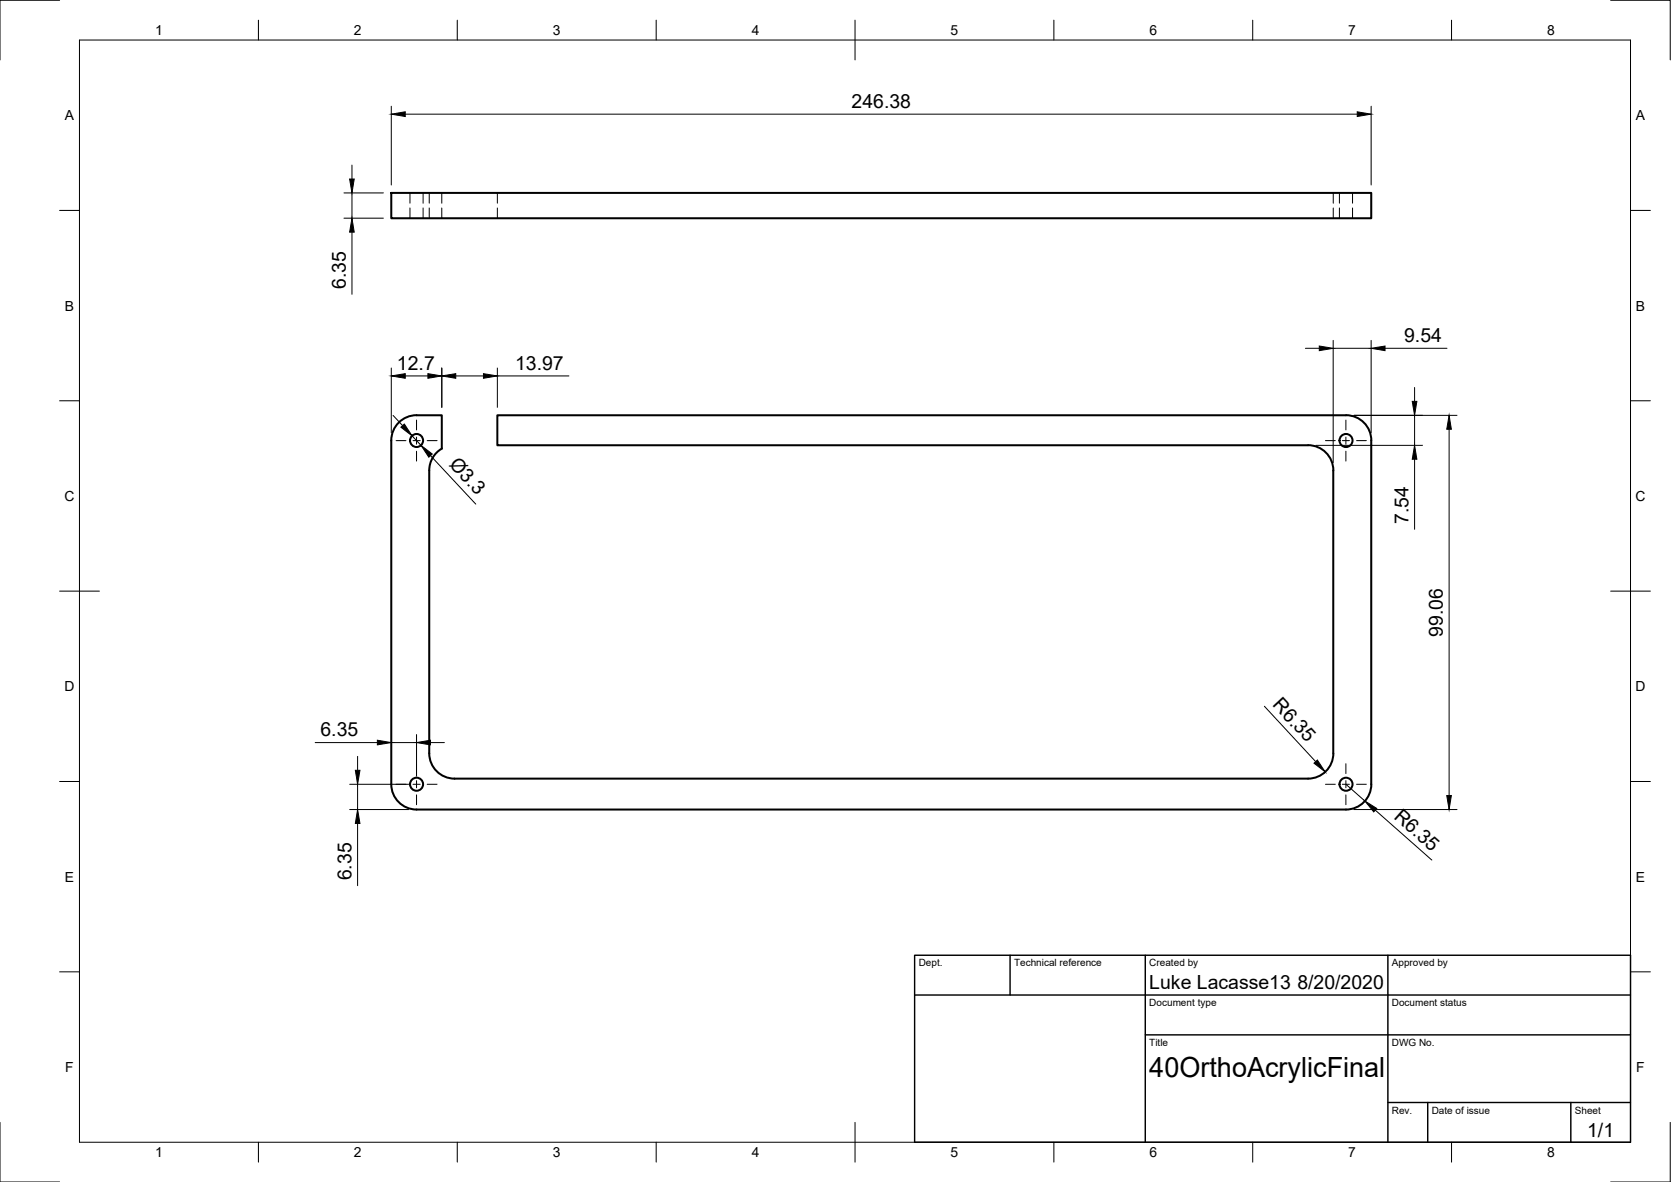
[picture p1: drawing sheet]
<svg xmlns="http://www.w3.org/2000/svg" width="420mm" height="297mm" viewBox="0 0 420 297" stroke-linecap="round" stroke-linejoin="round" font-family="sans-serif">
<!-- layer: Hidden -->
<g fill="none" stroke="#000" stroke-width=".25">
<path d="M103.1 48.5v2.6M103.1 52.3v2.5M106.4 48.5v2.6M106.4 52.3v2.5M107.9 48.5v2.6M107.9 52.3v2.5M111.1 48.5v2.6M111.1 52.3v2.5M125.1 48.5v2.6M125.1 52.3v2.5M335.2 48.5v2.6M335.2 52.3v2.5"/>
<path d="M336.8 48.5v2.6M336.8 52.3v2.5M340.1 48.5v2.6M340.1 52.3v2.5"/>
</g>
<!-- layer: Visible -->
<g fill="none" stroke="#000" stroke-width=".51">
<path d="M98.4 48.5h246.4v6.3h-246.4zM111.1 112.7a6.4 6.4 0 0 0-3.2 5.5v71.1a6.4 6.4 0 0 0 6.4 6.4h214.6a6.4 6.4 0 0 0 6.4-6.4l-.1-71.1a6.3 6.3 0 0 0-6.3-6.3h-203.8v-7.5h213.3a6.3 6.3 0 0 1 6.4 6.3v86.4a6.3 6.3 0 0 1-6.4 6.3h-233.7a6.4 6.4 0 0 1-6.3-6.3v-86.4a6.4 6.4 0 0 1 6.3-6.4l6.4 .1v8.4"/>
<circle cx="104.7" cy="110.7" r="1.64"/>
<circle cx="338.4" cy="110.7" r="1.64"/>
<circle cx="104.7" cy="197.1" r="1.64"/>
<circle cx="338.4" cy="197.1" r="1.64"/>
</g>
<!-- layer: Border -->
<g fill="none" stroke="#000" stroke-width=".25">
<path d="M15 .1h-15v15M20 10.1h390v276.9h-390zM65 5.1v5M115 5.1v5M165 5.1v5M215 5.1v10M265 5.1v5M315 5.1v5M365 5.1v5M405 .1h15v15M15 52.9h5M410 52.9h5"/>
<path d="M15 100.7h5M410 100.7h5M15 148.6h10M405 148.6h10M15 196.4h5M410 196.4h5M15 244.2h5M410 244.2h5M0 282.1v14.9h15M65 287v5M115 287v5M165 287v5"/>
<path d="M215 282.1v9.9M265 287v5M315 287v5M365 287v5M420 282.1v14.9h-15"/>
</g>
<!-- layer: TitleBlock -->
<path d="M230 240.1h180v46.9h-180zM230 250h180M254 240.1v9.9M288 240.1v46.9M349 240.1v46.9M288 260.1h122M349 277.1h61M359 277.1v9.9M395 277.1v9.9" fill="none" stroke="#000" stroke-width=".36"/>
<!-- layer: Dimensions -->
<g fill="none" stroke="#000" stroke-width=".25">
<path d="M98.4 26.7v19.8M101.9 28.7h239.4M344.8 26.7v19.8M86.5 48.5h9.9M86.5 54.8h9.9M88.5 41.5v3.5M88.5 48.5v6.3M88.5 58.3v15.7M98.4 92.5v16.2M101.9 94.5h5.7M111.1 92.5v9.9M114.6 94.5h7"/>
<path d="M125.1 92.5v9.9M125.1 94.5h17.9M328.2 87.5h3.5M335.2 85.5v30.8M335.2 87.5h9.6M344.8 85.5v23.2M348.3 87.5h15.5M355.7 97.4v3.5M98.8 104.4l2.4 2.6M103.6 109.5l2.3 2.4M108.2 114.5l11.4 12.2M330.9 111.9h26.8"/>
<path d="M340.4 104.4h26M355.7 104.4v7.5M355.7 115.4v17.6M364.4 107.9v92M317.9 177.5l12.9 13.9M79.2 186.6h15.7M87.9 197.1h14.8M89.9 190.1v3.5M89.9 197.1v6.3M98.4 186.6h6.3M104.7 184.6v10.5M108.2 186.6h3.5"/>
<path d="M338.4 197.1l4.8 4.2M87.9 203.4h14.8M89.9 206.9v15.7M340.4 203.4h26M345.8 203.6l14.2 12.5"/>
</g>
<g fill="#000" stroke="#000" stroke-width=".25">
<path d="M98.4 28.7l3.5-.6v1.2zM341.3 28.1l3.5 .6-3.5 .6zM87.9 45h1.2l-.6 3.5zM88.5 54.8l.6 3.5h-1.2zM98.4 94.5l3.5-.6v1.2zM107.6 93.9l3.5 .6-3.5 .6zM111.1 94.5l3.5-.6v1.2zM121.6 93.9l3.5 .6-3.5 .6zM331.7 87l3.5 .5-3.5 .6zM344.8 87.5l3.5-.5v1.1zM100.8 107.4l.9-.8 1.9 2.9zM105.9 111.9l2.8 2.2-.9 .8z"/>
<path d="M355.1 100.9h1.2l-.6 3.5zM355.7 111.9l.6 3.5h-1.2zM364.4 104.4l.5 3.5h-1.1zM89.3 193.6h1.2l-.6 3.5zM94.9 186l3.5 .6-3.5 .6zM104.7 186.6l3.5-.6v1.2zM330.4 191.8l.8-.8 2 3zM363.8 199.9h1.1l-.5 3.5zM89.9 203.4l.6 3.5h-1.2zM343.2 201.3l3 1.9-.8 .8z"/>
</g>
<!-- layer: Center Lines -->
<g fill="none" stroke="#000" stroke-width=".25">
<path d="M99.6 110.7h2.5M103.8 110.7h1.8M104.7 105.6v2.4M104.7 109.8v1.8M104.7 113.4v2.5M107.4 110.7h2.5M333.3 110.7h2.4M337.5 110.7h1.8M338.4 105.6v2.4M338.4 109.8v1.8M338.4 113.4v2.5M341.1 110.7h2.5"/>
<path d="M99.6 197.1h2.5M103.8 197.1h1.8M104.7 191.9v2.5M104.7 196.2v1.8M104.7 199.8v2.4M107.4 197.1h2.5M333.3 197.1h2.4M337.5 197.1h1.8M338.4 191.9v2.5M338.4 196.2v1.8M338.4 199.8v2.4M341.1 197.1h2.5"/>
</g>
<text font-size="7" x="289" y="270.6">40OrthoAcrylicFinal</text>
<g font-size="4.9">
<text x="214.1" y="27.1">246.38</text>
<text x="86.9" y="72.7" transform="rotate(-90 86.9 72.7)">6.35</text>
<text x="353.1" y="86">9.54</text>
<text x="99.8" y="93">12.7</text>
<text x="129.5" y="92.9">13.97</text>
<text x="112.7" y="116.9" transform="rotate(47 112.7 116.9)">Ø3.3</text>
<text x="354.1" y="131.7" transform="rotate(-90 354.1 131.7)">7.54</text>
<text x="362.8" y="160" transform="rotate(-90 362.8 160)">99.06</text>
<text x="319.8" y="177.2" transform="rotate(47 319.8 177.2)">R6.35</text>
<text x="80.6" y="185">6.35</text>
<text x="350.3" y="205.5" transform="rotate(41 350.3 205.5)">R6.35</text>
<text x="88.4" y="221.2" transform="rotate(-90 88.4 221.2)">6.35</text>
<text x="289" y="248.5">Luke Lacasse13</text>
<text x="326.2" y="248.5">8/20/2020</text>
<text x="399.1" y="285.7">1/1</text>
</g>
<g font-size="3.5">
<text x="39" y="8.8">1</text>
<text x="89" y="8.8">2</text>
<text x="139" y="8.8">3</text>
<text x="189" y="8.8">4</text>
<text x="239" y="8.8">5</text>
<text x="289" y="8.8">6</text>
<text x="339" y="8.8">7</text>
<text x="389" y="8.8">8</text>
<text x="16.3" y="30.2">A</text>
<text x="411.3" y="30.2">A</text>
<text x="16.3" y="78">B</text>
<text x="411.3" y="78">B</text>
<text x="16.2" y="125.9">C</text>
<text x="411.2" y="125.9">C</text>
<text x="16.2" y="173.7">D</text>
<text x="411.2" y="173.7">D</text>
<text x="16.3" y="221.6">E</text>
<text x="411.3" y="221.6">E</text>
<text x="16.4" y="269.4">F</text>
<text x="411.4" y="269.4">F</text>
<text x="39" y="290.8">1</text>
<text x="89" y="290.8">2</text>
<text x="139" y="290.8">3</text>
<text x="189" y="290.8">4</text>
<text x="239" y="290.8">5</text>
<text x="289" y="290.8">6</text>
<text x="339" y="290.8">7</text>
<text x="389" y="290.8">8</text>
</g>
<g font-size="2.5">
<text x="231" y="242.9">Dept.</text>
<text x="255" y="242.9">Technical reference</text>
<text x="289" y="242.9">Created by</text>
<text x="350" y="242.9">Approved by</text>
<text x="289" y="252.8">Document type</text>
<text x="350" y="252.8">Document status</text>
<text x="289" y="262.9">Title</text>
<text x="350" y="262.9">DWG No.</text>
<text x="350" y="279.9">Rev.</text>
<text x="360" y="279.9">Date of issue</text>
<text x="396" y="279.9">Sheet</text>
</g>
</svg>
